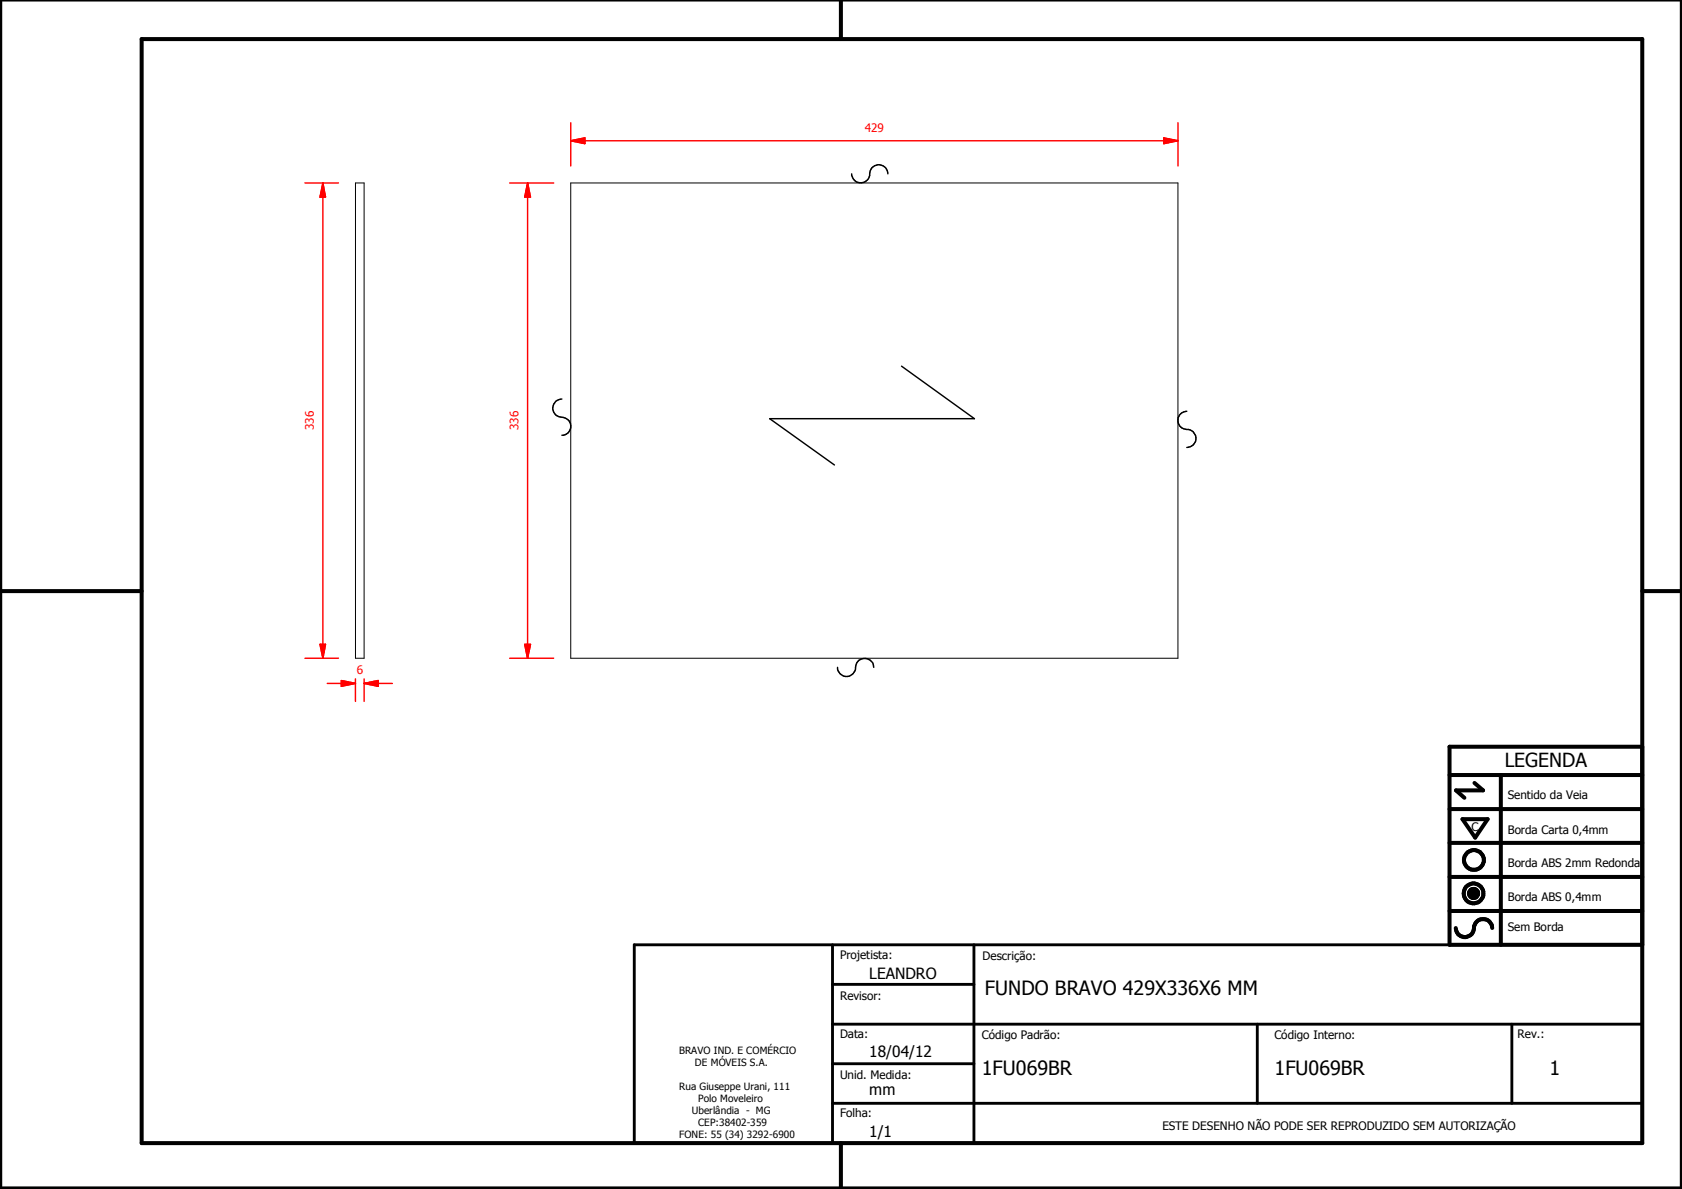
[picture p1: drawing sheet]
<svg xmlns="http://www.w3.org/2000/svg" width="297mm" height="210mm" viewBox="0 0 297 210" stroke-linecap="round" stroke-linejoin="round" font-family="sans-serif">
<g fill="none" stroke="#000" stroke-width=".18">
<path d="M62.8 32.3h1.5v83.9h-1.5zM100.8 32.3h107.2v83.9h-107.2zM259.4 157.6l1.6 .1zM259.4 157.7l1.6 .1zM259.4 157.8l1.6 .1zM259.4 157.9h1.6v.1zM259.4 157.9l1.6 .1h-1.5zM259.4 157.6h1.6zM259.5 158h1.5zM259.5 158l1.4 .1zM259.5 157.5l1.5 .1h-1.6zM259.5 157.5l1.5 .1z"/>
<path d="M259.5 158.1h1.4zM259.5 157.4l1.5 .1h-1.5zM259.5 157.4l1.5 .1zM259.5 158.1l1.4 .1zM259.5 157.3l1.4 .1h-1.4zM259.5 157.3l1.4 .1zM259.6 158.2h1.3zM259.6 158.2h1.2zM259.6 157.2l1.3 .1h-1.4zM259.6 157.2l1.3 .1zM259.6 158.2l1.2 .1zM259.6 157.2h1.3z"/>
<path d="M259.7 158.3h1.1zM259.7 158.3l1 .1zM259.7 157.1l1.1 .1h-1.2zM259.7 157.1l1.1 .1zM259.7 157.1h1.1zM259.8 158.4h.9zM259.8 158.4h.8zM259.8 157.1h1zM259.8 157.1h.9zM259.8 158.4l.8 .1zM259.8 157l.9 .1zM259.8 157h.8z"/>
<path d="M259.9 158.5h.7zM259.9 158.5h.6zM259.9 157h.7zM260 158.5h.5zM260 158.5h.4zM260 157h.6zM260.1 158.5h.3zM260.1 158.5h.2zM260.1 156.9l.4 .1zM260.1 156.9h.3zM260.1 156.9h.2z"/>
</g>
<g fill="#000">
<path d="M259.4 157.6h1.6zM259.5 157.5l1.5 .1h-1.6zM259.5 157.5l1.5 .1zM259.5 157.4l1.5 .1h-1.5zM259.5 157.4l1.5 .1zM259.5 157.3l1.4 .1h-1.4zM259.5 157.3l1.4 .1zM259.6 157.2l1.3 .1h-1.4zM259.6 157.2l1.3 .1zM259.6 157.2h1.3zM259.7 157.1l1.1 .1h-1.2zM259.7 157.1l1.1 .1z"/>
<path d="M259.7 157.1h1.1zM259.8 157.1h1zM259.8 157.1h.9zM259.8 157l.9 .1zM259.8 157h.8zM259.9 157h.7zM260 157h.6zM260.1 156.9l.4 .1zM260.1 156.9h.3zM260.1 156.9h.2zM260.1 158.5h.2zM260 158.5h.4z"/>
<path d="M260.1 158.5h.3zM259.9 158.5h.6zM260 158.5h.5zM259.8 158.4l.8 .1zM259.9 158.5h.7zM259.8 158.4h.8zM259.7 158.3l1 .1zM259.8 158.4h.9zM259.6 158.2l1.2 .1zM259.7 158.3h1.1zM259.6 158.2h1.2zM259.5 158.1l1.4 .1z"/>
<path d="M259.6 158.2h1.3zM259.5 158l1.4 .1zM259.5 158.1h1.4zM259.4 157.9l1.6 .1h-1.5zM259.5 158h1.5zM259.4 157.6l1.6 .1zM259.4 157.7l1.6 .1zM259.4 157.8l1.6 .1zM259.4 157.9h1.6v.1z"/>
</g>
<g fill="none" stroke="#000" stroke-width=".71">
<path d="M148.5 0v6.9M297 -.1v209.9h-297v-209.9M25 6.9h265v194.9h-265zM0 104.4h25M290 104.4h7M256 136.8h34M260.4 138.2l1.5 1.3h-4.8l1.5 1.3M265 136.8v30M290 131.8h-34v35h34M256 154.8h34M256 148.8h34M256 142.8h34"/>
<path d="M258.3 144.6h4.4l-2.2 3.3zM256 160.8h34M257.1 163.8a1.62 1.62 0 0 0 1.8 1.6 1.62 1.62 0 0 0 1.4-1.9 1.63 1.63 0 0 1 1.7-1.2 1.63 1.63 0 0 1 1.5 1.5M148.5 201.8v8"/>
<circle cx="260.2" cy="157.7" r="1.76"/>
<circle cx="260.2" cy="157.7" r=".82"/>
<circle cx="260.3" cy="151.8" r="1.76"/>
</g>
<path d="M112 166.8h178v35h-178zM147 173.8h25M147 166.8v35M172 166.8v35M147 194.8h143M147 180.8h143M147 187.8h25M222 180.8v14M267 180.8v14" fill="none" stroke="#000" stroke-width=".51"/>
<path d="M100.8 24.8h2.5" fill="none" stroke="#f00" stroke-width=".25"/>
<path d="M100.8 24.8l2.5-.5v1.1z" fill="#f00"/>
<path d="M100.8 24.8l2.5-.5v1.1zM205.5 24.8h2.5" fill="none" stroke="#f00" stroke-width=".25"/>
<path d="M205.5 24.3l2.5 .5-2.5 .6z" fill="#f00"/>
<path d="M100.8 21.7v7.6M103.3 24.8h102.2M205.5 24.3l2.5 .5-2.5 .6zM208 21.7v7.6M93.2 113.7v2.5" fill="none" stroke="#f00" stroke-width=".25"/>
<path d="M92.7 113.7h1l-.5 2.5z" fill="#f00"/>
<path d="M93.2 32.3v2.5M92.7 113.7h1l-.5 2.5z" fill="none" stroke="#f00" stroke-width=".25"/>
<path d="M93.2 32.3l.5 2.5h-1z" fill="#f00"/>
<path d="M90 32.3h7.8M93.2 32.3l.5 2.5h-1zM93.2 34.8v78.9M90 116.2h7.8M60.3 120.6h2.5" fill="none" stroke="#f00" stroke-width=".25"/>
<path d="M150.4 30.7a1.62 1.62 0 0 0 1.8 1.6 1.62 1.62 0 0 0 1.4-1.9 1.6 1.6 0 0 1 1.7-1.3 1.6 1.6 0 0 1 1.5 1.6M99.2 70.4a1.64 1.64 0 0 0-1.6 1.8 1.64 1.64 0 0 0 1.9 1.5 1.58 1.58 0 0 1 1.3 1.7 1.58 1.58 0 0 1-1.6 1.4M209.6 72.6a1.62 1.62 0 0 0-1.6 1.8 1.62 1.62 0 0 0 1.9 1.4 1.6 1.6 0 0 1 1.3 1.7 1.6 1.6 0 0 1-1.6 1.5M147.9 117.8a1.62 1.62 0 0 0 1.8 1.6 1.62 1.62 0 0 0 1.4-1.8 1.6 1.6 0 0 1 1.7-1.4 1.6 1.6 0 0 1 1.5 1.6" fill="none" stroke="#000" stroke-width=".25"/>
<path d="M60.3 120.1l2.5 .5-2.5 .6z" fill="#f00"/>
<path d="M60.3 120.1l2.5 .5-2.5 .6zM64.3 120.6h2.5" fill="none" stroke="#f00" stroke-width=".25"/>
<path d="M64.3 120.6l2.5-.5v1.1z" fill="#f00"/>
<path d="M57 113.7v2.5M62.8 119.8v4M64.3 119.8v4M57.8 120.6h2.5M64.3 120.6l2.5-.5v1.1zM66.8 120.6h2.5" fill="none" stroke="#f00" stroke-width=".25"/>
<path d="M56.5 113.7h1l-.5 2.5z" fill="#f00"/>
<path d="M57 32.3v2.5M56.5 113.7h1l-.5 2.5z" fill="none" stroke="#f00" stroke-width=".25"/>
<path d="M57 32.3l.5 2.5h-1z" fill="#f00"/>
<path d="M53.8 32.3h6M57 32.3l.5 2.5h-1zM57 34.8v78.9M53.8 116.2h6" fill="none" stroke="#f00" stroke-width=".25"/>
<path d="M159.2 64.6l12.9 9.3h-36.2l11.5 8.2" fill="none" stroke="#000" stroke-width=".25"/>
<g font-size="3.5">
<text x="173.9" y="175.7">FUNDO BRAVO 429X336X6 MM</text>
<text x="173.4" y="189.7">1FU069BR</text>
<text x="225.1" y="189.7">1FU069BR</text>
<text x="273.6" y="189.7">1</text>
</g>
<text font-size="3.4" x="265.7" y="135.4">LEGENDA</text>
<g font-size="2.7">
<text x="153.5" y="172.8">LEANDRO</text>
<text x="153.5" y="186.6">18/04/12</text>
<text x="153.5" y="193.4">mm</text>
<text x="153.5" y="200.8">1/1</text>
</g>
<g font-size="2.1" fill="#f00">
<text x="152.7" y="23.2">429</text>
<text x="55.4" y="76" transform="rotate(-90 55.4 76)">336</text>
<text x="91.6" y="76" transform="rotate(-90 91.6 76)">336</text>
<text x="63" y="119">6</text>
</g>
<g font-size="2.1">
<text x="266.3" y="141.1">Sentido da Veia</text>
<text x="259.8" y="146.7">C</text>
<text x="266.3" y="147.2">Borda Carta 0,4mm</text>
<text x="266.3" y="153.1">Borda ABS 2mm Redonda</text>
<text x="266.3" y="159">Borda ABS 0,4mm</text>
<text x="266.3" y="164.4">Sem Borda</text>
<text x="148.4" y="169.3">Projetista:</text>
<text x="173.5" y="169.5">Descrição:</text>
<text x="148.4" y="176.6">Revisor:</text>
<text x="148.4" y="183.2">Data:</text>
<text x="173.4" y="183.3">Código Padrão:</text>
<text x="225.1" y="183.3">Código Interno:</text>
<text x="268" y="183.2">Rev.:</text>
<text x="148.4" y="190.5">Unid. Medida:</text>
<text x="148.4" y="197.2">Folha:</text>
<text x="205.3" y="199.5">ESTE DESENHO NÃO PODE SER REPRODUZIDO SEM AUTORIZAÇÃO</text>
</g>
<g font-size="1.8">
<text x="119.9" y="186">BRAVO IND. E COMÉRCIO</text>
<text x="122.7" y="188.1">DE MÓVEIS S.A.</text>
<text x="119.9" y="192.4">Rua Giuseppe Urani, 111</text>
<text x="122.2" y="196.7">Uberlândia - MG</text>
<text x="123.3" y="194.6">Polo Moveleiro</text>
<text x="119.9" y="201">FONE: 55 (34) 3292-6900</text>
<text x="123.3" y="198.8">CEP:38402-359</text>
</g>
</svg>
